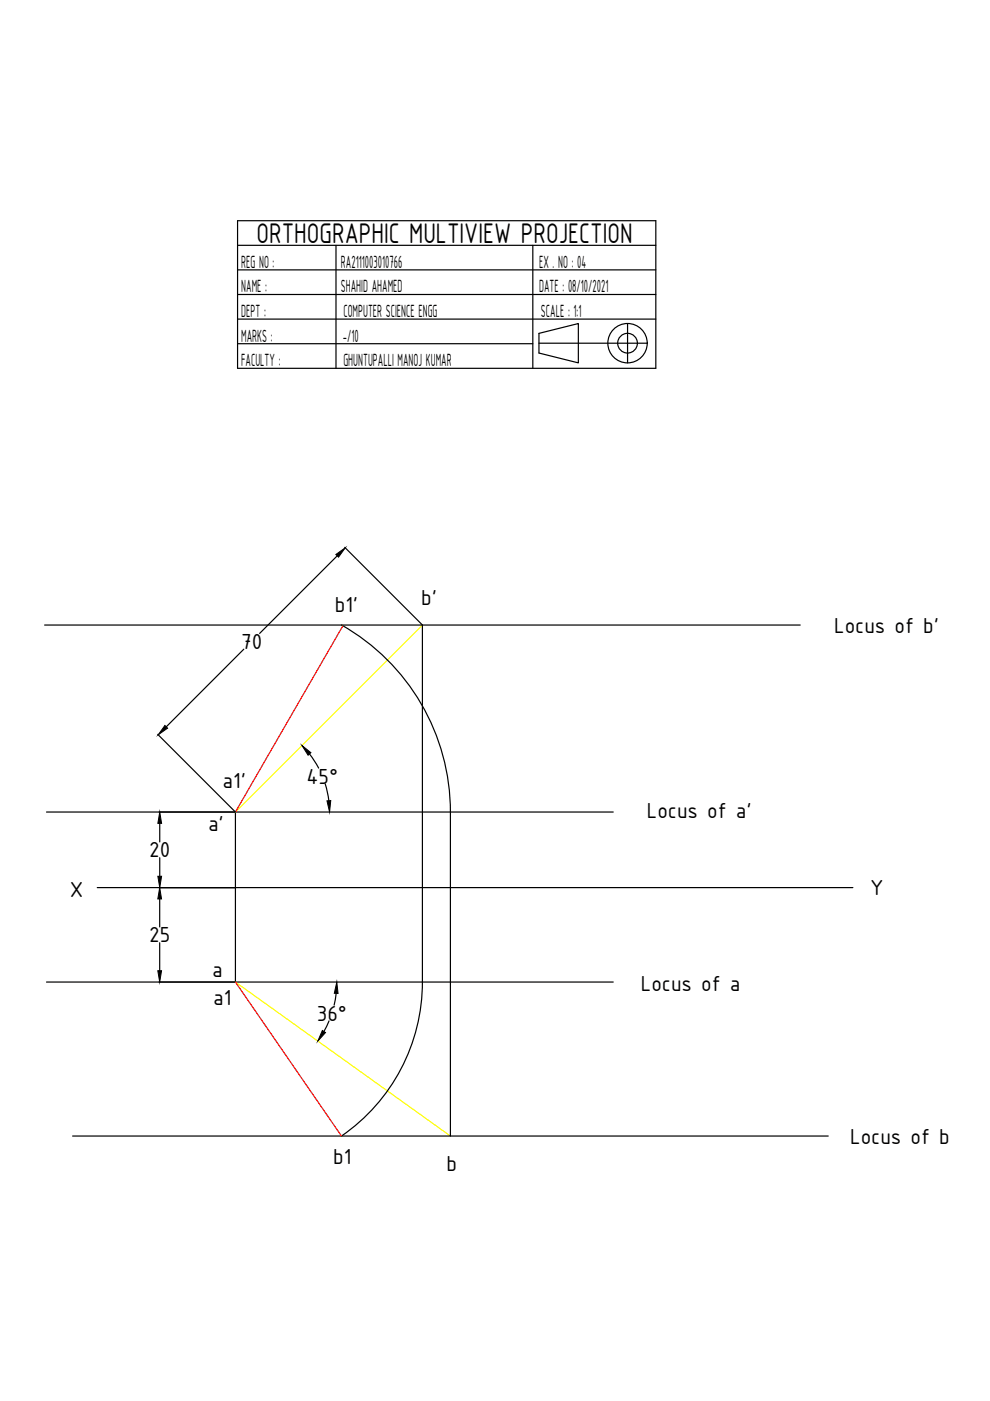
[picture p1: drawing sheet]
<svg xmlns="http://www.w3.org/2000/svg" width="210mm" height="297mm" viewBox="0 0 210 297" stroke-linecap="round" stroke-linejoin="round" font-family="sans-serif">
<!-- layer: 0 -->
<g fill="none" stroke="#000" stroke-width=".25">
<path d="M50.4 46.8h88.6v31.3h-88.6zM50.4 52h88.6M50.4 57.2h88.6M71.2 52v26.1M113 52v26.1M50.4 62.4h88.6M50.4 67.7h88.6M50.4 72.9h62.6M114.3 70.7l8.3-2.1v8.3l-8.3-2zM114.3 72.8h22.9M133.1 68.6v8.3M71.5 117.9l-16.5 16.4"/>
<path d="M73.1 116l16.4 16.5M9.5 132.5h160.2M51.7 137.6l-16.5 16.5M72.4 132.5a45.6 45.6 0 0 1 23.1 39.7v68.7M89.6 132.5v75.7a39.7 39.7 0 0 1-17.2 32.7M33.4 155.7l16.5 16.4M65.6 159.8l2 3.1M9.9 172.2h120.1M33.7 172.2h16.2M33.9 174.6v3.9M49.9 172.2v36M69 166.2l.7 3.6"/>
<path d="M20.6 188.2h160.2M33.9 190.6v5.9M33.9 199.9v5.9M33.9 181.8v4M9.9 208.2h120.1M33.7 208.2h16.2M69.8 216.5l-1.1 2.2M71.3 210.6l-.5 2.5M15.4 240.9h160.2"/>
<circle cx="133.1" cy="72.8" r="4.2"/>
<circle cx="133.1" cy="72.8" r="2.09"/>
</g>
<path d="M89.6 132.5l-39.7 39.7M49.9 208.2l45.6 32.7" fill="none" stroke="#ff0" stroke-width=".25"/>
<path d="M71.2 117.6l2-1.5-1.4 2zM35 153.8l.5 .6-2 1.4zM33.9 172.2l.4 2.4h-.8zM64 158.1l1.9 1.5-.6 .5zM69.3 169.8l.8-.1-.2 2.5zM33.9 188.2l.4 2.4h-.8zM33.5 185.8h.8l-.4 2.4zM33.5 205.8h.8l-.4 2.4zM68.3 218.5l.7 .4-1.6 1.8zM71.4 208.2l.3 2.4h-.8z" fill="#000" stroke="#000" stroke-width=".21"/>
<path d="M72.7 132.7l-22.8 39.5M49.9 208.2l22.5 32.7" fill="none" stroke="#f00" stroke-width=".25"/>
<text font-size="6.5" x="54.4" y="51.6">ORTHOGRAPHIC MULTIVIEW PROJECTION</text>
<g font-size="5">
<text x="71" y="129.7">b1'</text>
<text x="89.3" y="128.3">b'</text>
<text x="51.1" y="137.6">70</text>
<text x="176.9" y="134.2">Locus of b'</text>
<text x="47.2" y="167.1">a1'</text>
<text x="65" y="166.1">45°</text>
<text x="137.1" y="173.5">Locus of a'</text>
<text x="44.1" y="176.2">a'</text>
<text x="31.6" y="181.8">20</text>
<text x="14.8" y="190.2">X</text>
<text x="184.5" y="189.8">Y</text>
<text x="31.6" y="199.8">25</text>
<text x="45" y="207.2">a</text>
<text x="45.2" y="213.1">a1</text>
<text x="135.9" y="210.2">Locus of a</text>
<text x="67.2" y="216.4">36°</text>
<text x="180.2" y="242.6">Locus of b</text>
<text x="70.7" y="246.9">b1</text>
<text x="94.7" y="248.4">b</text>
</g>
<g font-size="4">
<text x="51.2" y="56.8">REG NO :</text>
<text x="72.3" y="56.8">RA2111003010766</text>
<text x="114.3" y="56.8">EX . NO : 04</text>
<text x="51.2" y="62">NAME :</text>
<text x="72.3" y="62">SHAHID AHAMED</text>
<text x="114.3" y="62">DATE : 08/10/2021</text>
<text x="51.2" y="67.2">DEPT :</text>
<text x="72.8" y="67.2">COMPUTER SCIENCE ENGG</text>
<text x="114.7" y="67.2">SCALE : 1:1</text>
<text x="51.2" y="72.5">MARKS :</text>
<text x="51.2" y="77.7">FACULTY :</text>
<text x="72.7" y="72.5">-/10</text>
<text x="72.8" y="77.7">GHUNTUPALLI MANOJ KUMAR</text>
</g>
</svg>
